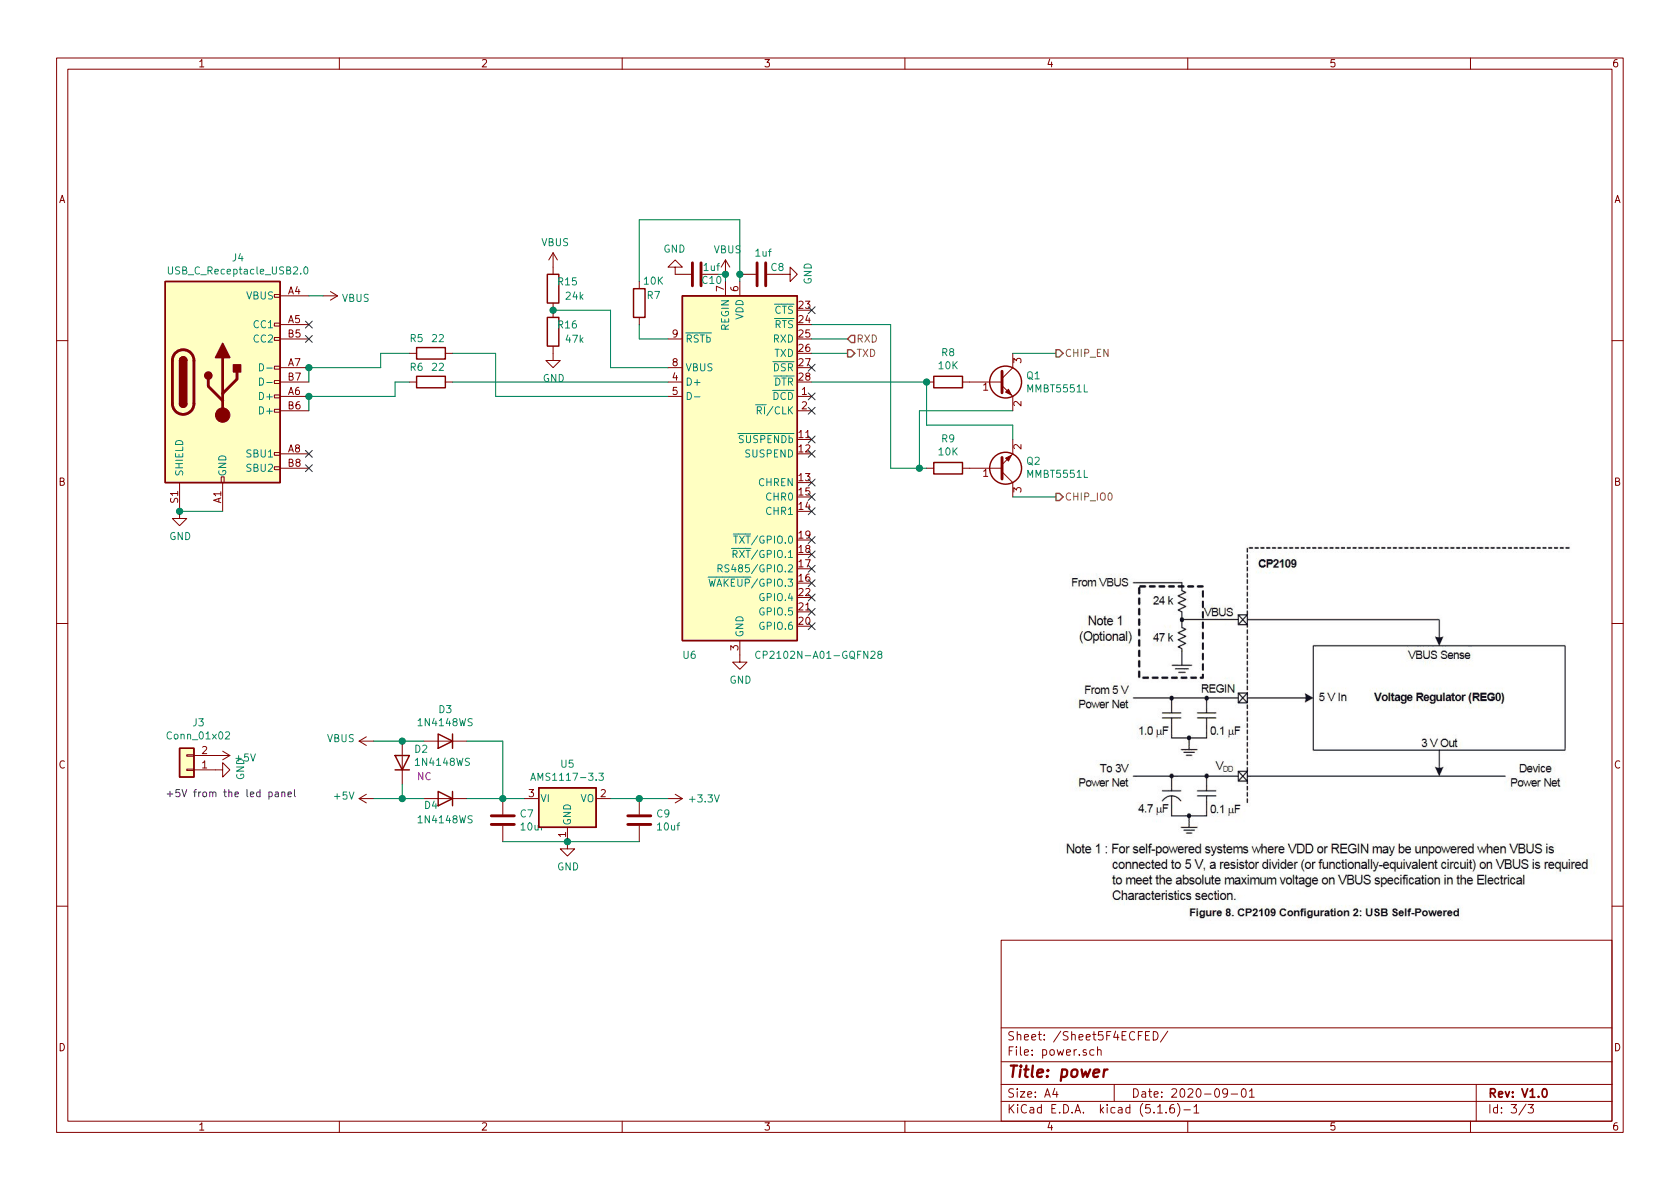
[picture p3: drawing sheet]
EESchema Schematic File Version 4
EELAYER 30 0
EELAYER END
$Descr A4 11693 8268
encoding utf-8
Sheet 3 3
Title "power"
Date "2020-09-01"
Rev "V1.0"
Comp ""
Comment1 ""
Comment2 ""
Comment3 ""
Comment4 ""
$EndDescr
$Comp
L power:GND #PWR?
U 1 1
P 1250 3550
AR Path="/5F232324" Ref="#PWR?"  Part="1" 
AR Path="/5F2186C0/5F232324" Ref="#PWR?"  Part="1" 
AR Path="/5F4ECFED/5F232324" Ref="#PWR0123"  Part="1" 
F 0 "#PWR0123" H 1250 3300 50  0001 C CNN
F 1 "GND" H 1255 3377 50  0000 C CNN
F 2 "" H 1250 3550 50  0001 C CNN
F 3 "" H 1250 3550 50  0001 C CNN
	1    1250 3550
	1    0    0    -1  
$EndComp
Wire Wire Line
	2150 2050 2250 2050
Connection ~ 1250 3550
$Comp
L Connector:USB_C_Receptacle_USB2.0 J4
U 1 1
P 1550 2650
F 0 "J4" H 1657 3517 50  0000 C CNN
F 1 "USB_C_Receptacle_USB2.0" H 1657 3426 50  0000 C CNN
F 2 "Connector_USB:USB_C_Receptacle_HRO_TYPE-C-31-M-12" H 1700 2650 50  0001 C CNN
F 3 "https://www.usb.org/sites/default/files/documents/usb_type-c.zip" H 1700 2650 50  0001 C CNN
	1    1550 2650
	1    0    0    -1  
$EndComp
Wire Wire Line
	1250 3550 1550 3550
NoConn ~ 2150 2250
NoConn ~ 2150 2350
NoConn ~ 2150 3150
NoConn ~ 2150 3250
$Comp
L Regulator_Linear:AMS1117-3.3 U?
U 1 1
P 3950 5550
AR Path="/5F24A068" Ref="U?"  Part="1" 
AR Path="/5F2186C0/5F24A068" Ref="U?"  Part="1" 
AR Path="/5F4ECFED/5F24A068" Ref="U5"  Part="1" 
F 0 "U5" H 3950 5792 50  0000 C CNN
F 1 "AMS1117-3.3" H 3950 5701 50  0000 C CNN
F 2 "Package_TO_SOT_SMD:SOT-223-3_TabPin2" H 3950 5750 50  0001 C CNN
F 3 "http://www.advanced-monolithic.com/pdf/ds1117.pdf" H 4050 5300 50  0001 C CNN
	1    3950 5550
	1    0    0    -1  
$EndComp
$Comp
L power:+3.3V #PWR?
U 1 1
P 4650 5550
AR Path="/5F24A06E" Ref="#PWR?"  Part="1" 
AR Path="/5F2186C0/5F24A06E" Ref="#PWR?"  Part="1" 
AR Path="/5F4ECFED/5F24A06E" Ref="#PWR0124"  Part="1" 
F 0 "#PWR0124" H 4650 5400 50  0001 C CNN
F 1 "+3.3V" V 4650 5800 50  0000 C CNN
F 2 "" H 4650 5550 50  0001 C CNN
F 3 "" H 4650 5550 50  0001 C CNN
	1    4650 5550
	0    1    1    0   
$EndComp
Wire Wire Line
	4250 5550 4450 5550
$Comp
L power:GND #PWR?
U 1 1
P 3950 5850
AR Path="/5F24A075" Ref="#PWR?"  Part="1" 
AR Path="/5F2186C0/5F24A075" Ref="#PWR?"  Part="1" 
AR Path="/5F4ECFED/5F24A075" Ref="#PWR0125"  Part="1" 
F 0 "#PWR0125" H 3950 5600 50  0001 C CNN
F 1 "GND" H 3955 5677 50  0000 C CNN
F 2 "" H 3950 5850 50  0001 C CNN
F 3 "" H 3950 5850 50  0001 C CNN
	1    3950 5850
	1    0    0    -1  
$EndComp
$Comp
L Device:C C?
U 1 1
P 3500 5700
AR Path="/5F24A081" Ref="C?"  Part="1" 
AR Path="/5F2186C0/5F24A081" Ref="C?"  Part="1" 
AR Path="/5F4ECFED/5F24A081" Ref="C7"  Part="1" 
F 0 "C7" H 3615 5746 50  0000 L CNN
F 1 "10uf" H 3615 5655 50  0000 L CNN
F 2 "Capacitor_SMD:C_0805_2012Metric" H 3538 5550 50  0001 C CNN
F 3 "~" H 3500 5700 50  0001 C CNN
	1    3500 5700
	1    0    0    -1  
$EndComp
$Comp
L Device:C C?
U 1 1
P 4450 5700
AR Path="/5F24A087" Ref="C?"  Part="1" 
AR Path="/5F2186C0/5F24A087" Ref="C?"  Part="1" 
AR Path="/5F4ECFED/5F24A087" Ref="C9"  Part="1" 
F 0 "C9" H 4565 5746 50  0000 L CNN
F 1 "10uf" H 4565 5655 50  0000 L CNN
F 2 "Capacitor_SMD:C_0805_2012Metric" H 4488 5550 50  0001 C CNN
F 3 "~" H 4450 5700 50  0001 C CNN
	1    4450 5700
	1    0    0    -1  
$EndComp
Connection ~ 4450 5550
Connection ~ 3950 5850
Wire Wire Line
	3650 5550 3500 5550
Wire Wire Line
	3950 5850 4450 5850
Wire Wire Line
	4450 5550 4650 5550
Wire Wire Line
	3500 5850 3950 5850
$Comp
L Interface_USB:CP2102N-A01-GQFN28 U6
U 1 1
P 5150 3250
F 0 "U6" H 4800 1950 50  0000 C CNN
F 1 "CP2102N-A01-GQFN28" H 5700 1950 50  0000 C CNN
F 2 "Package_DFN_QFN:QFN-28-1EP_5x5mm_P0.5mm_EP3.35x3.35mm" H 5600 2050 50  0001 L CNN
F 3 "https://www.silabs.com/documents/public/data-sheets/cp2102n-datasheet.pdf" H 5200 2500 50  0001 C CNN
	1    5150 3250
	1    0    0    -1  
$EndComp
$Comp
L Device:R R7
U 1 1
P 4450 2100
F 0 "R7" H 4350 2050 50  0000 C CNN
F 1 "10K" H 4350 1950 50  0000 C CNN
F 2 "Resistor_SMD:R_0402_1005Metric" V 4380 2100 50  0001 C CNN
F 3 "~" H 4450 2100 50  0001 C CNN
	1    4450 2100
	-1   0    0    1   
$EndComp
$Comp
L Device:R R8
U 1 1
P 6600 2650
F 0 "R8" V 6393 2650 50  0000 C CNN
F 1 "10K" V 6484 2650 50  0000 C CNN
F 2 "Resistor_SMD:R_0402_1005Metric" V 6530 2650 50  0001 C CNN
F 3 "~" H 6600 2650 50  0001 C CNN
	1    6600 2650
	0    1    1    0   
$EndComp
$Comp
L Device:R R9
U 1 1
P 6600 3250
F 0 "R9" V 6393 3250 50  0000 C CNN
F 1 "10K" V 6484 3250 50  0000 C CNN
F 2 "Resistor_SMD:R_0402_1005Metric" V 6530 3250 50  0001 C CNN
F 3 "~" H 6600 3250 50  0001 C CNN
	1    6600 3250
	0    1    1    0   
$EndComp
Wire Wire Line
	6450 2650 6450 2950
Wire Wire Line
	6450 2950 7050 2950
Wire Wire Line
	7050 2950 7050 3050
Wire Wire Line
	6400 2850 6400 3250
Wire Wire Line
	6400 3250 6450 3250
Wire Wire Line
	6400 2850 7050 2850
Text HLabel 7350 3450 2    50   Output ~ 0
CHIP_IO0
Text HLabel 7350 2450 2    50   Output ~ 0
CHIP_EN
Wire Wire Line
	7050 2450 7350 2450
Connection ~ 6400 3250
Connection ~ 6450 2650
Text HLabel 5900 2450 2    50   Output ~ 0
TXD
Text HLabel 5900 2350 2    50   Input ~ 0
RXD
Wire Wire Line
	5650 2350 5900 2350
Wire Wire Line
	5650 2450 5900 2450
Wire Wire Line
	5650 2650 6450 2650
Wire Wire Line
	5650 2250 6200 2250
Wire Wire Line
	6200 2250 6200 3250
Wire Wire Line
	6200 3250 6400 3250
Wire Wire Line
	4450 2250 4450 2350
Wire Wire Line
	4450 2350 4650 2350
$Comp
L power:GND #PWR?
U 1 1
P 5150 4550
AR Path="/5F5A892F" Ref="#PWR?"  Part="1" 
AR Path="/5F2186C0/5F5A892F" Ref="#PWR?"  Part="1" 
AR Path="/5F4ECFED/5F5A892F" Ref="#PWR0126"  Part="1" 
F 0 "#PWR0126" H 5150 4300 50  0001 C CNN
F 1 "GND" H 5155 4377 50  0000 C CNN
F 2 "" H 5150 4550 50  0001 C CNN
F 3 "" H 5150 4550 50  0001 C CNN
	1    5150 4550
	1    0    0    -1  
$EndComp
$Comp
L power:GND #PWR?
U 1 1
P 5450 1900
AR Path="/5F5ADB3F" Ref="#PWR?"  Part="1" 
AR Path="/5F2186C0/5F5ADB3F" Ref="#PWR?"  Part="1" 
AR Path="/5F4ECFED/5F5ADB3F" Ref="#PWR0127"  Part="1" 
F 0 "#PWR0127" H 5450 1650 50  0001 C CNN
F 1 "GND" H 5455 1727 50  0000 C CNN
F 2 "" H 5450 1900 50  0001 C CNN
F 3 "" H 5450 1900 50  0001 C CNN
	1    5450 1900
	0    -1   -1   0   
$EndComp
$Comp
L power:GND #PWR?
U 1 1
P 3850 2450
AR Path="/5F5B107E" Ref="#PWR?"  Part="1" 
AR Path="/5F2186C0/5F5B107E" Ref="#PWR?"  Part="1" 
AR Path="/5F4ECFED/5F5B107E" Ref="#PWR0128"  Part="1" 
F 0 "#PWR0128" H 3850 2200 50  0001 C CNN
F 1 "GND" H 3855 2277 50  0000 C CNN
F 2 "" H 3850 2450 50  0001 C CNN
F 3 "" H 3850 2450 50  0001 C CNN
	1    3850 2450
	1    0    0    -1  
$EndComp
Wire Wire Line
	2150 2750 2150 2850
Wire Wire Line
	2150 2650 2150 2550
$Comp
L Device:R R5
U 1 1
P 3000 2450
F 0 "R5" V 3100 2550 50  0000 C CNN
F 1 "22" V 3100 2400 50  0000 C CNN
F 2 "Resistor_SMD:R_0402_1005Metric" V 2930 2450 50  0001 C CNN
F 3 "~" H 3000 2450 50  0001 C CNN
	1    3000 2450
	0    -1   -1   0   
$EndComp
$Comp
L Device:R R6
U 1 1
P 3000 2650
F 0 "R6" V 3100 2750 50  0000 C CNN
F 1 "22" V 3100 2600 50  0000 C CNN
F 2 "Resistor_SMD:R_0402_1005Metric" V 2930 2650 50  0001 C CNN
F 3 "~" H 3000 2650 50  0001 C CNN
	1    3000 2650
	0    -1   -1   0   
$EndComp
Connection ~ 2150 2550
Wire Wire Line
	2150 2750 2750 2750
Connection ~ 2150 2750
NoConn ~ 5650 2150
NoConn ~ 5650 2550
NoConn ~ 5650 2750
NoConn ~ 5650 2850
NoConn ~ 5650 3050
NoConn ~ 5650 3150
NoConn ~ 5650 3550
NoConn ~ 5650 3450
NoConn ~ 5650 3350
NoConn ~ 5650 3750
NoConn ~ 5650 3850
NoConn ~ 5650 3950
NoConn ~ 5650 4050
NoConn ~ 5650 4150
NoConn ~ 5650 4250
NoConn ~ 5650 4350
Wire Wire Line
	2150 2550 2650 2550
Wire Wire Line
	3450 2750 4650 2750
Wire Wire Line
	3150 2650 4650 2650
Wire Wire Line
	3450 2450 3150 2450
Wire Wire Line
	3450 2450 3450 2750
Wire Wire Line
	2850 2450 2650 2450
Wire Wire Line
	2650 2450 2650 2550
Wire Wire Line
	2850 2650 2750 2650
Wire Wire Line
	2750 2650 2750 2750
$Comp
L Transistor_BJT:MMBT5551L Q1
U 1 1
P 6950 2650
F 0 "Q1" H 7141 2696 50  0000 L CNN
F 1 "MMBT5551L" H 7141 2605 50  0000 L CNN
F 2 "Package_TO_SOT_SMD:SOT-23" H 7150 2575 50  0001 L CIN
F 3 "www.onsemi.com/pub/Collateral/MMBT5550LT1-D.PDF" H 6950 2650 50  0001 L CNN
	1    6950 2650
	1    0    0    -1  
$EndComp
$Comp
L Transistor_BJT:MMBT5551L Q2
U 1 1
P 6950 3250
F 0 "Q2" H 7141 3204 50  0000 L CNN
F 1 "MMBT5551L" H 7141 3295 50  0000 L CNN
F 2 "Package_TO_SOT_SMD:SOT-23" H 7150 3175 50  0001 L CIN
F 3 "www.onsemi.com/pub/Collateral/MMBT5550LT1-D.PDF" H 6950 3250 50  0001 L CNN
	1    6950 3250
	1    0    0    1   
$EndComp
Wire Wire Line
	7050 3450 7350 3450
$Comp
L power:VBUS #PWR0129
U 1 1
P 2250 2050
F 0 "#PWR0129" H 2250 1900 50  0001 C CNN
F 1 "VBUS" V 2265 2178 50  0000 L CNN
F 2 "" H 2250 2050 50  0001 C CNN
F 3 "" H 2250 2050 50  0001 C CNN
	1    2250 2050
	0    1    1    0   
$EndComp
$Comp
L power:VBUS #PWR0131
U 1 1
P 5050 1900
F 0 "#PWR0131" H 5050 1750 50  0001 C CNN
F 1 "VBUS" H 5065 2073 50  0000 C CNN
F 2 "" H 5050 1900 50  0001 C CNN
F 3 "" H 5050 1900 50  0001 C CNN
	1    5050 1900
	1    0    0    -1  
$EndComp
$Comp
L Diode:1N4148WS D3
U 1 1
P 3100 5150
F 0 "D3" H 3100 4933 50  0000 C CNN
F 1 "1N4148WS" H 3100 5024 50  0000 C CNN
F 2 "Diode_SMD:D_SOD-323" H 3100 4975 50  0001 C CNN
F 3 "https://www.vishay.com/docs/85751/1n4148ws.pdf" H 3100 5150 50  0001 C CNN
	1    3100 5150
	-1   0    0    1   
$EndComp
$Comp
L Diode:1N4148WS D4
U 1 1
P 3100 5550
F 0 "D4" H 3200 5600 50  0000 C CNN
F 1 "1N4148WS" H 3100 5700 50  0000 C CNN
F 2 "Diode_SMD:D_SOD-323" H 3100 5375 50  0001 C CNN
F 3 "https://www.vishay.com/docs/85751/1n4148ws.pdf" H 3100 5550 50  0001 C CNN
	1    3100 5550
	-1   0    0    1   
$EndComp
Wire Wire Line
	3250 5150 3500 5150
Wire Wire Line
	3500 5150 3500 5550
Connection ~ 3500 5550
Wire Wire Line
	3250 5550 3500 5550
$Comp
L power:VBUS #PWR0132
U 1 1
P 2600 5150
F 0 "#PWR0132" H 2600 5000 50  0001 C CNN
F 1 "VBUS" V 2615 5277 50  0000 L CNN
F 2 "" H 2600 5150 50  0001 C CNN
F 3 "" H 2600 5150 50  0001 C CNN
	1    2600 5150
	0    -1   -1   0   
$EndComp
$Comp
L power:+5V #PWR0133
U 1 1
P 2600 5550
F 0 "#PWR0133" H 2600 5400 50  0001 C CNN
F 1 "+5V" V 2615 5678 50  0000 L CNN
F 2 "" H 2600 5550 50  0001 C CNN
F 3 "" H 2600 5550 50  0001 C CNN
	1    2600 5550
	0    -1   -1   0   
$EndComp
$Comp
L Diode:1N4148WS D2
U 1 1
P 2800 5300
F 0 "D2" V 2891 5220 50  0000 R CNN
F 1 "1N4148WS" V 2800 5220 50  0000 R CNN
F 2 "Diode_SMD:D_SOD-323" H 2800 5125 50  0001 C CNN
F 3 "https://www.vishay.com/docs/85751/1n4148ws.pdf" H 2800 5300 50  0001 C CNN
F 4 "NC" V 2700 5200 50  0000 R CNN "Field4"
	1    2800 5300
	0    -1   -1   0   
$EndComp
Wire Wire Line
	2600 5150 2800 5150
Connection ~ 2800 5150
Wire Wire Line
	2800 5150 2950 5150
Wire Wire Line
	2600 5550 2800 5550
Wire Wire Line
	2800 5450 2800 5550
Connection ~ 2800 5550
Wire Wire Line
	2800 5550 2950 5550
$Comp
L Connector_Generic:Conn_01x02 J3
U 1 1
P 1300 5350
F 0 "J3" H 1218 5025 50  0000 C CNN
F 1 "Conn_01x02" H 1218 5116 50  0000 C CNN
F 2 "Connector_PinHeader_2.54mm:PinHeader_1x02_P2.54mm_Vertical" H 1300 5350 50  0001 C CNN
F 3 "~" H 1300 5350 50  0001 C CNN
	1    1300 5350
	-1   0    0    1   
$EndComp
$Comp
L power:+5V #PWR0134
U 1 1
P 1500 5250
F 0 "#PWR0134" H 1500 5100 50  0001 C CNN
F 1 "+5V" V 1515 5378 50  0000 L CNN
F 2 "" H 1500 5250 50  0001 C CNN
F 3 "" H 1500 5250 50  0001 C CNN
	1    1500 5250
	0    1    1    0   
$EndComp
$Comp
L power:GND #PWR?
U 1 1
P 1500 5350
AR Path="/5FA65831" Ref="#PWR?"  Part="1" 
AR Path="/5F2186C0/5FA65831" Ref="#PWR?"  Part="1" 
AR Path="/5F4ECFED/5FA65831" Ref="#PWR0135"  Part="1" 
F 0 "#PWR0135" H 1500 5100 50  0001 C CNN
F 1 "GND" H 1505 5177 50  0000 C CNN
F 2 "" H 1500 5350 50  0001 C CNN
F 3 "" H 1500 5350 50  0001 C CNN
	1    1500 5350
	0    -1   -1   0   
$EndComp
$Comp
L Device:R R15
U 1 1
P 3850 2000
F 0 "R15" H 3950 2050 50  0000 C CNN
F 1 "24k" H 4000 1950 50  0000 C CNN
F 2 "Resistor_SMD:R_0402_1005Metric" V 3780 2000 50  0001 C CNN
F 3 "~" H 3850 2000 50  0001 C CNN
	1    3850 2000
	1    0    0    -1  
$EndComp
$Comp
L Device:R R16
U 1 1
P 3850 2300
F 0 "R16" H 3950 2350 50  0000 C CNN
F 1 "47k" H 4000 2250 50  0000 C CNN
F 2 "Resistor_SMD:R_0402_1005Metric" V 3780 2300 50  0001 C CNN
F 3 "~" H 3850 2300 50  0001 C CNN
	1    3850 2300
	1    0    0    -1  
$EndComp
$Comp
L Device:C C?
U 1 1
P 5300 1900
AR Path="/60459BEA" Ref="C?"  Part="1" 
AR Path="/5F2186C0/60459BEA" Ref="C?"  Part="1" 
AR Path="/5F4ECFED/60459BEA" Ref="C8"  Part="1" 
F 0 "C8" V 5250 1960 50  0000 L CNN
F 1 "1uf" V 5150 1850 50  0000 L CNN
F 2 "Capacitor_SMD:C_0402_1005Metric" H 5338 1750 50  0001 C CNN
F 3 "~" H 5300 1900 50  0001 C CNN
	1    5300 1900
	0    1    1    0   
$EndComp
$Comp
L power:VBUS #PWR05
U 1 1
P 3850 1850
F 0 "#PWR05" H 3850 1700 50  0001 C CNN
F 1 "VBUS" H 3865 2023 50  0000 C CNN
F 2 "" H 3850 1850 50  0001 C CNN
F 3 "" H 3850 1850 50  0001 C CNN
	1    3850 1850
	1    0    0    -1  
$EndComp
Wire Wire Line
	3850 2150 4250 2150
Wire Wire Line
	4250 2150 4250 2550
Wire Wire Line
	4250 2550 4650 2550
Connection ~ 3850 2150
$Comp
L Device:C C?
U 1 1
P 4850 1900
AR Path="/6045E7A4" Ref="C?"  Part="1" 
AR Path="/5F2186C0/6045E7A4" Ref="C?"  Part="1" 
AR Path="/5F4ECFED/6045E7A4" Ref="C10"  Part="1" 
F 0 "C10" V 4890 1930 50  0000 L CNN
F 1 "1uf" V 4800 1940 50  0000 L CNN
F 2 "Capacitor_SMD:C_0402_1005Metric" H 4888 1750 50  0001 C CNN
F 3 "~" H 4850 1900 50  0001 C CNN
	1    4850 1900
	0    1    1    0   
$EndComp
Wire Wire Line
	5050 1950 5050 1900
Wire Wire Line
	5000 1900 5050 1900
Connection ~ 5050 1900
Wire Wire Line
	5150 1900 5150 1950
$Comp
L power:GND #PWR?
U 1 1
P 4700 1900
AR Path="/604670C0" Ref="#PWR?"  Part="1" 
AR Path="/5F2186C0/604670C0" Ref="#PWR?"  Part="1" 
AR Path="/5F4ECFED/604670C0" Ref="#PWR06"  Part="1" 
F 0 "#PWR06" H 4700 1650 50  0001 C CNN
F 1 "GND" H 4705 1727 50  0000 C CNN
F 2 "" H 4700 1900 50  0001 C CNN
F 3 "" H 4700 1900 50  0001 C CNN
	1    4700 1900
	-1   0    0    1   
$EndComp
Wire Wire Line
	4450 1950 4450 1520
Wire Wire Line
	4450 1520 5150 1520
Wire Wire Line
	5150 1520 5150 1900
Connection ~ 5150 1900
Text Notes 1150 5550 0    50   ~ 0
+5V from the led panel
$EndSCHEMATC
